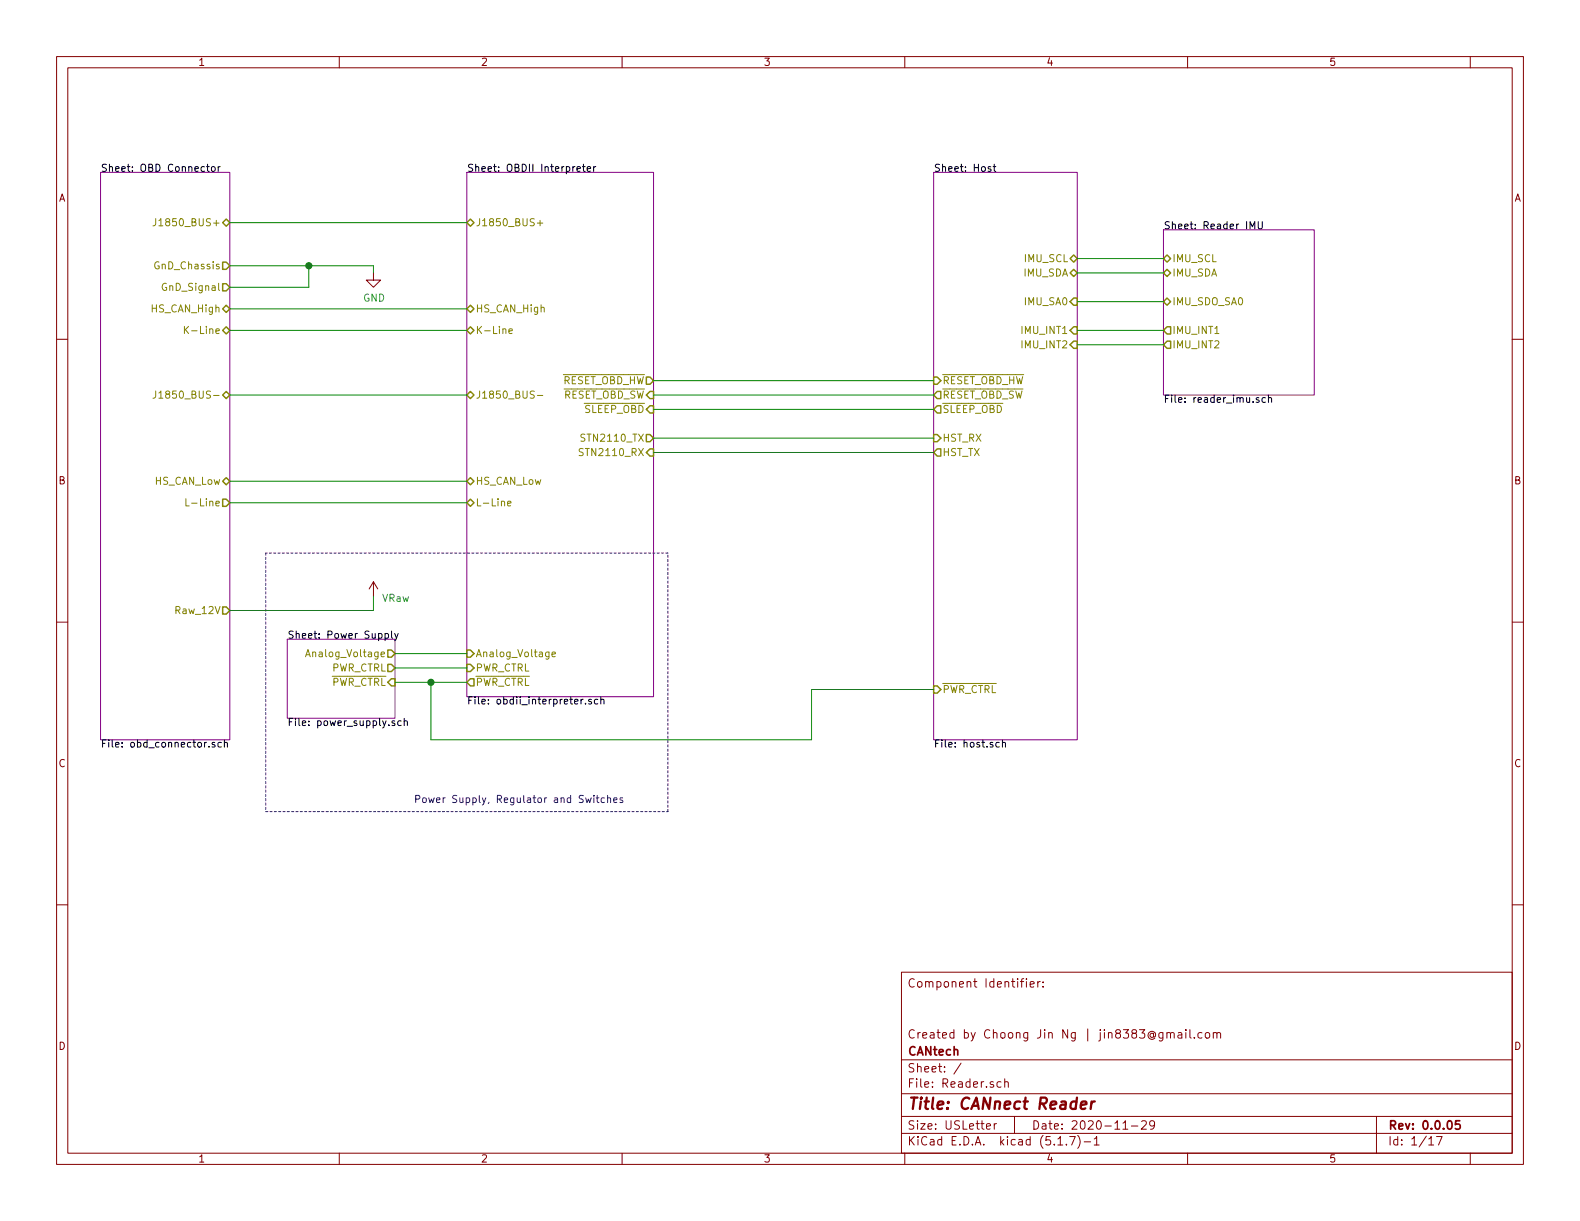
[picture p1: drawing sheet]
EESchema Schematic File Version 4
EELAYER 30 0
EELAYER END
$Descr USLetter 11000 8500
encoding utf-8
Sheet 1 17
Title "CANnect Reader"
Date "2020-11-29"
Rev "0.0.05"
Comp "CANtech"
Comment1 "Created by Choong Jin Ng | jin8383@gmail.com"
Comment2 ""
Comment3 ""
Comment4 "Component Identifier: "
$EndDescr
$Comp
L CANtech:VRaw #V01
U 1 1
P 2600 4100
F 0 "#V01" H 2600 4100 50  0001 C CNN
F 1 "VRaw" H 2658 4037 50  0000 L CNN
F 2 "" H 2600 4100 50  0001 C CNN
F 3 "" H 2600 4100 50  0001 C CNN
	1    2600 4100
	1    0    0    -1  
$EndComp
Wire Wire Line
	2600 4250 2600 4150
Text Notes 4350 5600 2    50   ~ 0
Power Supply, Regulator and Switches
Wire Wire Line
	1600 4250 2600 4250
Wire Wire Line
	1600 1550 3250 1550
$Comp
L power:GND #PWR01
U 1 1
P 2600 1900
F 0 "#PWR01" H 2600 1650 50  0001 C CNN
F 1 "GND" H 2605 1727 50  0000 C CNN
F 2 "" H 2600 1900 50  0001 C CNN
F 3 "" H 2600 1900 50  0001 C CNN
	1    2600 1900
	1    0    0    -1  
$EndComp
Wire Wire Line
	1600 1850 2150 1850
Wire Wire Line
	2600 1850 2600 1900
Wire Wire Line
	1600 2000 2150 2000
Wire Wire Line
	2150 2000 2150 1850
Connection ~ 2150 1850
Wire Wire Line
	2150 1850 2600 1850
Wire Wire Line
	1600 2150 3250 2150
Wire Wire Line
	1600 2300 3250 2300
Wire Wire Line
	1600 2750 3250 2750
Wire Wire Line
	3250 3500 1600 3500
Wire Wire Line
	1600 3350 3250 3350
Wire Wire Line
	8100 2400 7500 2400
Wire Wire Line
	7500 2300 8100 2300
Wire Wire Line
	7500 1900 8100 1900
Wire Wire Line
	7500 1800 8100 1800
$Sheet
S 2000 4450 750  550 
U 5F8ADA45
F0 "Power Supply" 50
F1 "power_supply.sch" 50
F2 "Analog_Voltage" O R 2750 4550 50 
F3 "~PWR_CTRL~" I R 2750 4750 50 
F4 "PWR_CTRL" O R 2750 4650 50 
$EndSheet
Wire Wire Line
	2750 4550 3250 4550
Wire Wire Line
	2750 4650 3250 4650
Wire Wire Line
	3250 4750 3000 4750
Wire Wire Line
	3000 5150 5650 5150
Wire Wire Line
	5650 5150 5650 4800
Wire Wire Line
	5650 4800 6500 4800
Wire Wire Line
	3000 4750 3000 5150
Connection ~ 3000 4750
Wire Wire Line
	3000 4750 2750 4750
Wire Notes Line
	1850 3850 1850 5650
Wire Notes Line
	1850 5650 4650 5650
Wire Notes Line
	4650 5650 4650 3850
Wire Notes Line
	4650 3850 1850 3850
Wire Wire Line
	4550 2650 6500 2650
Wire Wire Line
	6500 2750 4550 2750
Wire Wire Line
	4550 2850 6500 2850
Wire Wire Line
	6500 3050 4550 3050
Wire Wire Line
	6500 3150 4550 3150
$Sheet
S 700  1200 900  3950
U 5FF6FE24
F0 "OBD Connector" 50
F1 "obd_connector.sch" 50
F2 "Raw_12V" O R 1600 4250 50 
F3 "J1850_BUS+" B R 1600 1550 50 
F4 "GnD_Chassis" O R 1600 1850 50 
F5 "GnD_Signal" O R 1600 2000 50 
F6 "HS_CAN_High" B R 1600 2150 50 
F7 "K-Line" B R 1600 2300 50 
F8 "HS_CAN_Low" B R 1600 3350 50 
F9 "L-Line" O R 1600 3500 50 
F10 "J1850_BUS-" B R 1600 2750 50 
$EndSheet
Wire Wire Line
	7500 2100 8100 2100
$Sheet
S 6500 1200 1000 3950
U 5F91C7D3
F0 "Host" 50
F1 "host.sch" 50
F2 "~PWR_CTRL~" I L 6500 4800 50 
F3 "IMU_INT1" I R 7500 2300 50 
F4 "IMU_SA0" I R 7500 2100 50 
F5 "IMU_INT2" I R 7500 2400 50 
F6 "IMU_SDA" B R 7500 1900 50 
F7 "IMU_SCL" B R 7500 1800 50 
F8 "HST_RX" I L 6500 3050 50 
F9 "HST_TX" O L 6500 3150 50 
F10 "~RESET_OBD_HW~" I L 6500 2650 50 
F11 "~RESET_OBD_SW~" O L 6500 2750 50 
F12 "~SLEEP_OBD~" O L 6500 2850 50 
$EndSheet
$Sheet
S 8100 1600 1050 1150
U 5FC2797A
F0 "Reader IMU" 50
F1 "reader_imu.sch" 50
F2 "IMU_SCL" B L 8100 1800 50 
F3 "IMU_SDA" B L 8100 1900 50 
F4 "IMU_INT1" O L 8100 2300 50 
F5 "IMU_SDO_SA0" B L 8100 2100 50 
F6 "IMU_INT2" O L 8100 2400 50 
$EndSheet
$Sheet
S 3250 1200 1300 3650
U 5F95F80B
F0 "OBDII Interpreter" 50
F1 "obdii_interpreter.sch" 50
F2 "K-Line" B L 3250 2300 50 
F3 "L-Line" B L 3250 3500 50 
F4 "J1850_BUS+" B L 3250 1550 50 
F5 "J1850_BUS-" B L 3250 2750 50 
F6 "STN2110_TX" O R 4550 3050 50 
F7 "HS_CAN_High" B L 3250 2150 50 
F8 "HS_CAN_Low" B L 3250 3350 50 
F9 "STN2110_RX" I R 4550 3150 50 
F10 "~PWR_CTRL~" O L 3250 4750 50 
F11 "Analog_Voltage" I L 3250 4550 50 
F12 "~RESET_OBD_HW~" O R 4550 2650 50 
F13 "PWR_CTRL" I L 3250 4650 50 
F14 "~RESET_OBD_SW~" I R 4550 2750 50 
F15 "~SLEEP_OBD~" I R 4550 2850 50 
$EndSheet
$EndSCHEMATC
